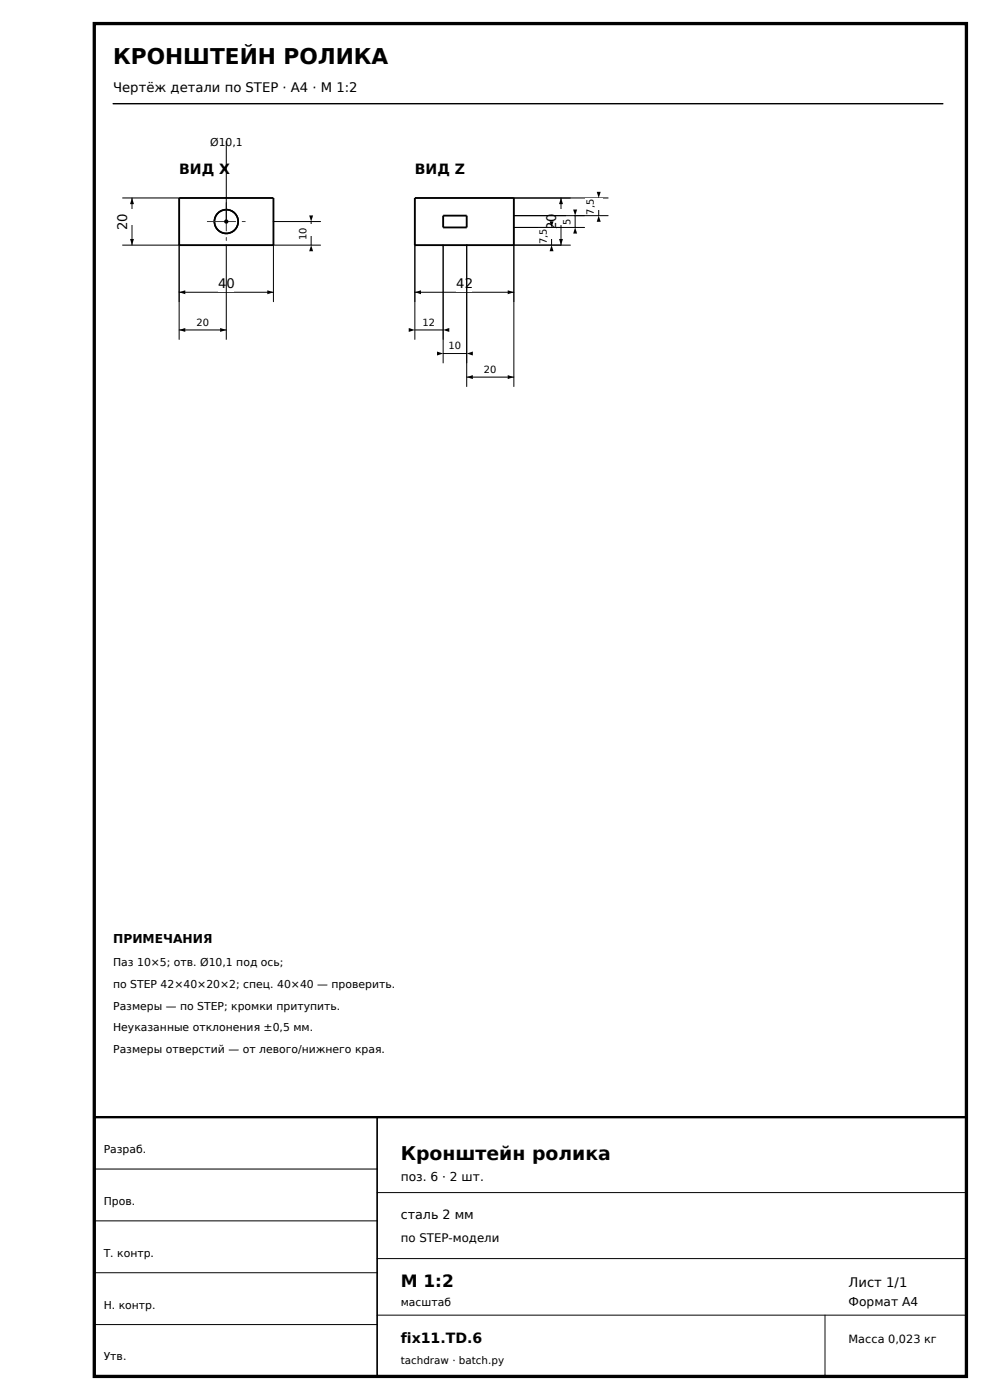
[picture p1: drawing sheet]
<svg xmlns="http://www.w3.org/2000/svg" width="210mm" height="297mm" viewBox="0 0 210 297" stroke-linecap="round" stroke-linejoin="round" font-family="sans-serif">
<path d="M20 5h185v287h-185z" fill="none" stroke="#000" stroke-width=".7" stroke-linecap="butt"/>
<path d="M24 22h176" fill="none" stroke="#000" stroke-width=".3"/>
<path d="M20 237h185v55h-185z" fill="none" stroke="#000" stroke-width=".5"/>
<g fill="none" stroke="#000" stroke-width=".35">
<path d="M80 237v55"/>
<circle cx="48" cy="47" r="2.52"/>
</g>
<path d="M38 52v12M58 52v12M38 62h20M20 248h60M20 259h60M80 253h125M20 270h60M80 267h125M80 279h125M175 279v13M20 281h60" fill="none" stroke="#000" stroke-width=".21"/>
<path d="M38 42h20v10h-20zM88 42h21v10h-21zM94 45.7h5v2.6h-5z" fill="none" stroke="#000" stroke-width=".4"/>
<path d="M38 62l1.3-.4v.8zM56.7 61.6l1.3 .4-1.3 .4z" fill="#000"/>
<path d="M46.3 58.5h3.4v3.4h-3.4z" fill="#fff"/>
<path d="M26 42h12M26 52h12M28 42v10" fill="none" stroke="#000" stroke-width=".21"/>
<path d="M28 42l.4 1.3h-.8zM27.6 50.7h.8l-.4 1.3z" fill="#000"/>
<path d="M25.3 44.4h3.4v3.4h-3.4z" fill="#fff"/>
<path d="M88 52v12M109 52v12M88 62h21" fill="none" stroke="#000" stroke-width=".21"/>
<path d="M88 62l1.3-.4v.8zM107.7 61.6l1.3 .4-1.3 .4z" fill="#000"/>
<path d="M96.8 58.5h3.4v3.4h-3.4z" fill="#fff"/>
<path d="M109 42h12M109 52h12M119 42v10" fill="none" stroke="#000" stroke-width=".21"/>
<path d="M119 42l.4 1.3h-.8zM118.6 50.7h.8l-.4 1.3z" fill="#000"/>
<path d="M116.3 44.4h3.4v3.4h-3.4z" fill="#fff"/>
<circle cx="48" cy="47" r="2.52" fill="none" stroke="#000" stroke-width=".35"/>
<path d="M44 47h8M48 43v8" fill="none" stroke="#333" stroke-width=".21" stroke-dasharray="6 1.4 1.2 1.4"/>
<path d="M38 52v20M48 52v20M38 70h10" fill="none" stroke="#000" stroke-width=".21"/>
<path d="M38 70l1.3-.4v.8zM46.7 69.6l1.3 .4-1.3 .4z" fill="#000"/>
<path d="M41.7 67.2h2.6v2.5h-2.6z" fill="#fff"/>
<path d="M58 52h10M58 47h10M66 47v5" fill="none" stroke="#000" stroke-width=".21"/>
<path d="M66 52l.4 1.3h-.8zM65.6 45.7h.8l-.4 1.3z" fill="#000"/>
<path d="M63.7 47.6h2.6v2.5h-2.6z" fill="#fff"/>
<path d="M48 30v17M88 52v20M94 52v20M88 70h6" fill="none" stroke="#000" stroke-width=".21"/>
<g fill="#000">
<path d="M86.7 69.6l1.3 .4-1.3 .4zM94 70l1.3-.4v.8z"/>
<circle cx="48" cy="47" r=".45"/>
</g>
<path d="M89.7 67.2h2.6v2.5h-2.6z" fill="#fff"/>
<path d="M94 52v25M99 52v25M94 75h5" fill="none" stroke="#000" stroke-width=".21"/>
<path d="M92.7 74.6l1.3 .4-1.3 .4zM99 75l1.3-.4v.8z" fill="#000"/>
<path d="M95.2 72.2h2.6v2.5h-2.6z" fill="#fff"/>
<path d="M99 52v30M109 52v30M99 80h10" fill="none" stroke="#000" stroke-width=".21"/>
<path d="M99 80l1.3-.4v.8zM107.7 79.6l1.3 .4-1.3 .4z" fill="#000"/>
<path d="M102.7 77.2h2.6v2.5h-2.6z" fill="#fff"/>
<path d="M109 52h10M109 48.3h10M117 48.3v3.7" fill="none" stroke="#000" stroke-width=".21"/>
<path d="M117 52l.4 1.3h-.8zM116.6 46.9h.8l-.4 1.4z" fill="#000"/>
<path d="M114.1 48.2h3.8v2.5h-3.8z" fill="#fff"/>
<path d="M109 45.7h15M109 48.3h15M122 45.7v2.6" fill="none" stroke="#000" stroke-width=".21"/>
<path d="M121.6 44.4h.8l-.4 1.3zM122 48.3l.4 1.3h-.8z" fill="#000"/>
<path d="M120.2 45.1h1.6v2.5h-1.6z" fill="#fff"/>
<path d="M109 42h20M109 45.7h20M127 42v3.7" fill="none" stroke="#000" stroke-width=".21"/>
<path d="M126.6 40.7h.8l-.4 1.3zM127 45.7l.4 1.4h-.8z" fill="#000"/>
<path d="M124.1 41.9h3.8v2.6h-3.8z" fill="#fff"/>
<text font-size="4.6" x="24" y="13.5">КРОНШТЕЙН РОЛИКА</text>
<text font-size="4" x="85" y="246">Кронштейн ролика</text>
<text font-size="3.6" x="85" y="273">М 1:2</text>
<g font-size="3">
<text x="38" y="37">ВИД X</text>
<text x="88" y="37">ВИД Z</text>
<text x="85" y="285">fix11.TD.6</text>
</g>
<g font-size="2.8">
<text x="24" y="19.5">Чертёж детали по STEP · A4 · М 1:2</text>
<text x="27" y="48.8" transform="rotate(-90 27 48.8)">20</text>
<text x="118" y="48.8" transform="rotate(-90 118 48.8)">20</text>
<text x="46.2" y="61.1">40</text>
<text x="96.8" y="61.1">42</text>
<text x="180" y="273">Лист 1/1</text>
</g>
<text font-size="2.7" x="85" y="258.5">сталь 2 мм</text>
<g font-size="2.6">
<text x="24" y="200">ПРИМЕЧАНИЯ</text>
<text x="85" y="250.6">поз. 6 · 2 шт.</text>
<text x="180" y="277">Формат A4</text>
</g>
<text font-size="2.5" x="85" y="263.5">по STEP-модели</text>
<text font-size="2.4" x="180" y="285">Масса 0,023 кг</text>
<g font-size="2.3">
<text x="44.6" y="30.9">Ø10,1</text>
<text x="24" y="205">Паз 10×5; отв. Ø10,1 под ось;</text>
<text x="24" y="209.6">по STEP 42×40×20×2; спец. 40×40 — проверить.</text>
<text x="24" y="214.2">Размеры — по STEP; кромки притупить.</text>
<text x="24" y="218.8">Неуказанные отклонения ±0,5 мм.</text>
<text x="24" y="223.4">Размеры отверстий — от левого/нижнего края.</text>
<text x="22" y="244.6">Разраб.</text>
<text x="22" y="255.6">Пров.</text>
<text x="22" y="266.6">Т. контр.</text>
<text x="22" y="277.6">Н. контр.</text>
<text x="85" y="277">масштаб</text>
<text x="22" y="288.6">Утв.</text>
</g>
<text font-size="2.2" x="85" y="289.3">tachdraw · batch.py</text>
<g font-size="2.1">
<text x="121" y="47.7" transform="rotate(-90 121 47.7)">5</text>
<text x="126" y="45.5" transform="rotate(-90 126 45.5)">7,5</text>
<text x="65" y="50.9" transform="rotate(-90 65 50.9)">10</text>
<text x="116" y="51.8" transform="rotate(-90 116 51.8)">7,5</text>
<text x="41.7" y="69.1">20</text>
<text x="89.7" y="69.1">12</text>
<text x="95.1" y="74.1">10</text>
<text x="102.7" y="79.1">20</text>
</g>
</svg>
